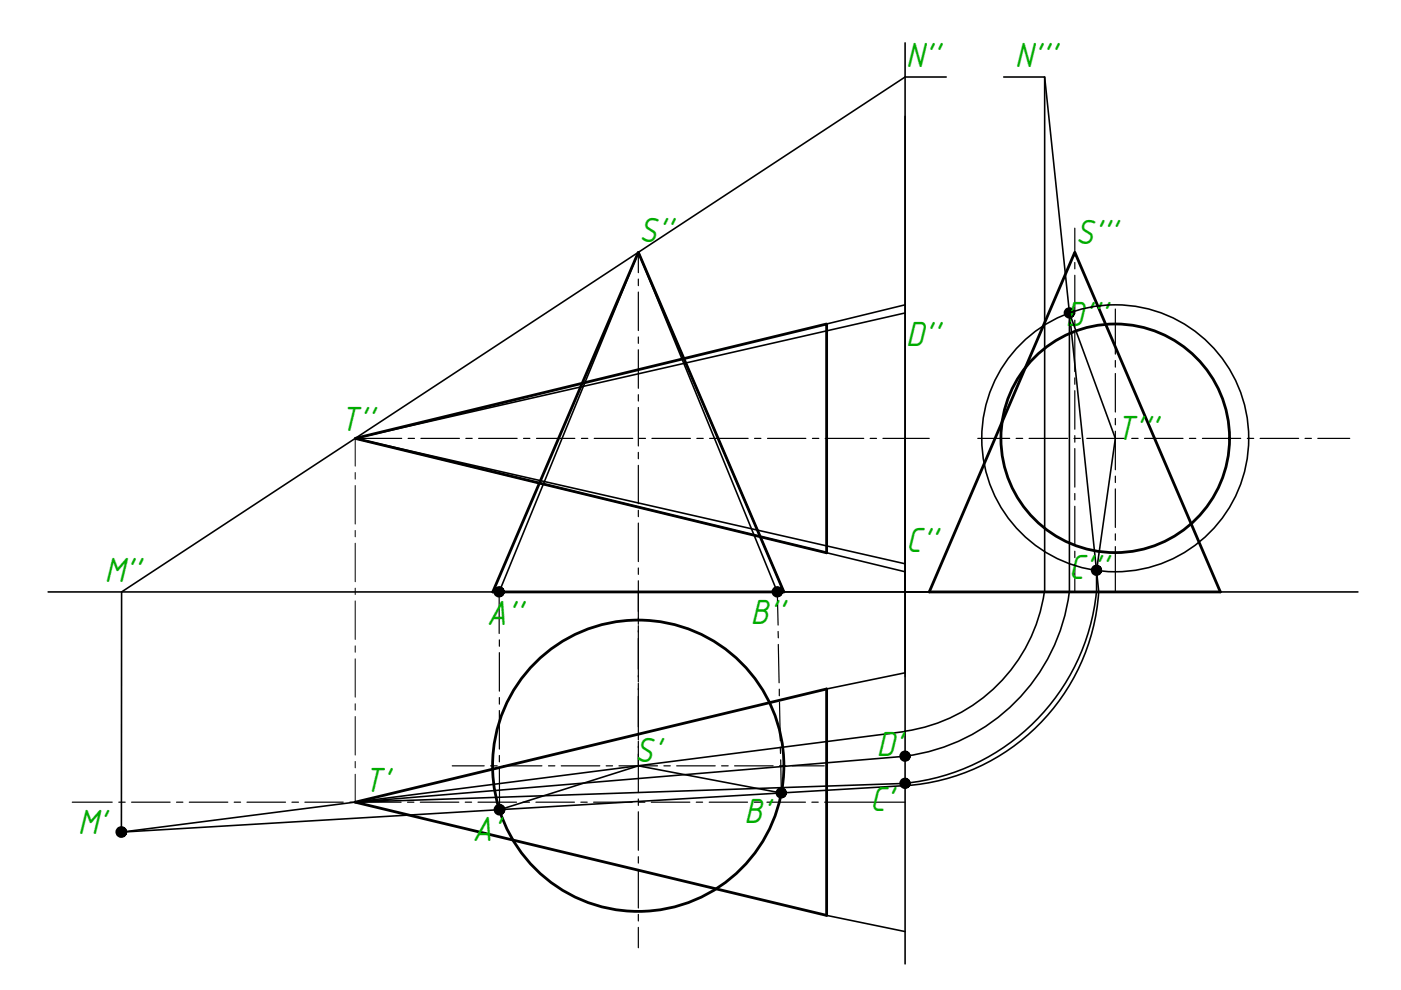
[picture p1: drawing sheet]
<svg xmlns="http://www.w3.org/2000/svg" width="297mm" height="210mm" viewBox="0 0 297 210" stroke-linecap="round" stroke-linejoin="round" font-family="sans-serif">
<!-- layer: 0 -->
<g fill="none" stroke="#000" stroke-width=".34">
<path d="M191.9 9.1v116.4h-181.7M200.6 16.3h-8.7l-166.1 109.2-.1 50.9 166.2-21.3M212.8 16.3h8.7l11.5 109.2a44.2 44.2 0 0 1-41.1 41.1M221.5 16.3v109.2M191.9 24.7v179.7M135.3 53.5l29.5 72M191.9 66.4l-116.6 26.5 116.6 26.6M191.9 64.6l-16.6 4.1M75.3 92.9l116.6 28.3M105.8 125.5l29.5-72 30.9 72M191.9 125.5h96M221.4 125.5a34.9 34.9 0 0 1-29.5 29.5"/>
<path d="M226.7 125.5a40.2 40.2 0 0 1-34.8 34.8l-116.6 9.8 116.6-4M226.7 125.5v-59.1l9.8 26.5-4 28a40.9 40.9 0 0 1-3.2 17.3 45.5 45.5 0 0 1-37.4 27.9M191.9 142.6l-16.6 3.5M165.7 168.1l-30.4-5.7-29.4 9.3M191.9 166.6l-166.2 9.8M175.3 194.1l16.6 3.4"/>
<circle cx="236.5" cy="92.9" r="28.3"/>
</g>
<path d="M166.2 125.5h70.3M191.9 121.2v21.4" fill="none" stroke="#000" stroke-width=".3"/>
<g fill="none" stroke="#000" stroke-width=".59">
<path d="M135.3 53.5l30.9 72h-61.7zM227.9 53.5l30.8 72h-61.7zM75.3 92.9l100-24.2v48.5zM75.3 170.1l100-24v48z"/>
<circle cx="236.5" cy="92.9" r="24.2"/>
<circle cx="135.3" cy="162.4" r="30.9"/>
</g>
<g fill="none" stroke="#000" stroke-width=".25">
<path d="M135.3 53.5v4.3M135.3 59.2v1.4M227.9 48.4v5.9M227.9 55.7v1.3M227.9 58.4v8.1M135.3 61.9v8.2M135.3 71.4v1.4M135.3 74.2v8.1M227.9 67.9v1.3M227.9 70.6v8.2M236.5 65.5v9.6M236.5 76.4v1.4"/>
<path d="M236.5 79.2v8.2M75.3 92.9h9.9M86.5 92.9h1.4M89.2 92.9h8.2M98.8 92.9h1.3M101.5 92.9h8.1M111 92.9h1.4M113.7 92.9h8.2M123.3 92.9h1.3M126 92.9h8.2M135.3 83.7v1.3M135.3 86.4v8.2"/>
<path d="M135.3 95.9v1.4M135.3 98.7v8.1M135.5 92.9h1.4M138.2 92.9h8.2M147.7 92.9h1.4M150.5 92.9h8.1M160 92.9h1.3M162.7 92.9h8.2M172.3 92.9h1.3M175 92.9h8.1M184.5 92.9h1.3M187.2 92.9h9.8"/>
<path d="M207.3 92.9h6.8M215.4 92.9h1.4M218.2 92.9h8.2M227.7 92.9h1.4M227.9 80.1v1.4M227.9 82.8v8.2M227.9 92.4v1.4M227.9 95.1v8.2M230.4 92.9h8.2M236.5 88.7v1.4M236.5 91.4v8.2M239.9 92.9h1.4"/>
<path d="M242.7 92.9h8.1M252.2 92.9h1.3M254.9 92.9h8.2M264.5 92.9h1.3M267.2 92.9h8.1M276.7 92.9h1.3M279.4 92.9h6.8M135.3 108.2v1.3M135.3 110.9v8.2M227.9 104.6v1.4M227.9 107.3v8.2M227.9 116.9v1.3"/>
<path d="M227.9 119.6v5.9M236.5 101v1.3M236.5 103.7v8.1M236.5 113.2v1.3M236.5 115.9v9.6M105.8 125.5v8.8M105.9 135.7v1.3M105.9 138.4v8.1M135.3 120.4v1.4M135.3 123.1v9.3M135.3 132.7v11.9M164.8 125.5l.2 7"/>
<path d="M165 133.9v1.3M165 136.6l.2 8.2M105.9 147.9v1.4M105.9 150.7v8.1M135.3 144.9v12M135.3 157.2v10.8M165.2 146.1v1.4M165.3 148.9l.1 8.1M165.4 158.4l.1 1.4M15.3 170.1h8.5M25.2 170.1h1.3M27.9 170.1h8.2"/>
<path d="M37.4 170.1h1.4M40.1 170.1h8.2M49.7 170.1h1.3M52.4 170.1h8.1M61.9 170.1h1.4M64.6 170.1h8.2M74.2 170.1h1.3M76.9 170.1h8.1M86.4 170.1h1.4M89.1 170.1h8.2M95.9 162.4h6.8M98.6 170.1h1.4"/>
<path d="M101.3 170.1h8.2M104 162.4h1.4M105.9 162.9v8.8M105.9 160.2v1.3M106.8 162.4h8.1M110.9 170.1h1.4M113.6 170.1h8.2M116.3 162.4h1.3M119 162.4h8.2M123.1 170.1h1.4M125.9 170.1h8.1M128.5 162.4h1.4"/>
<path d="M131.2 162.4h8.2M135.3 169.4v1.4M135.3 172.1v8.2M135.4 170.1h1.3M138.1 170.1h8.2M140.8 162.4h1.3M143.5 162.4h8.1M147.6 170.1h1.4M150.4 170.1h8.1M153 162.4h1.4M155.7 162.4h8.2M159.9 170.1h1.3"/>
<path d="M162.6 170.1h8.2M165.3 162.4h1.3M165.5 161.1l.2 7M168 162.4h6.8M172.1 170.1h1.4M174.8 170.1h17.1M135.3 181.6v1.4M135.3 184.3v8.2M135.3 193.9v1.4M135.3 196.6v4.3"/>
</g>
<!-- layer: 0 -->
<path d="M191.9 125.5v18" fill="none" stroke="#000" stroke-width=".25"/>
<g fill="none" stroke="#000" stroke-width=".21">
<path d="M75.3 92.9v5.9M75.3 100.2v1.4M75.3 102.9v8.2M75.3 112.5v1.3M75.3 115.2v8.1M75.3 124.7v1.4M75.3 127.4v8.2M75.3 136.9v1.4M75.3 139.7v8.1M75.3 149.2v1.4M75.3 151.9v8.2M75.3 161.4v1.4"/>
<path d="M75.3 164.2v5.9"/>
</g>
<!-- layer: 0 -->
<circle cx="25.7" cy="176.4" r=".17" fill="#000"/>
<g fill="none" stroke="#000" stroke-width="2.1">
<circle cx="226.7" cy="66.3" r=".15"/>
<circle cx="105.8" cy="125.5" r=".15"/>
<circle cx="164.8" cy="125.5" r=".15"/>
<circle cx="232.5" cy="120.9" r=".15"/>
<circle cx="25.7" cy="176.4" r=".19"/>
<circle cx="105.9" cy="171.7" r=".19"/>
<circle cx="165.6" cy="168.1" r=".15"/>
<circle cx="191.9" cy="160.3" r=".15"/>
<circle cx="191.9" cy="166.1" r=".15"/>
</g>
<g font-size="8" fill="#00ad00">
<text x="192.1" y="14.2">N''</text>
<text x="215.2" y="14.2">N'''</text>
<text x="135.5" y="51.4">S''</text>
<text x="228" y="51.8">S'''</text>
<text x="225.9" y="69.1">D'''</text>
<text x="192.1" y="73.3">D''</text>
<text x="72.1" y="91.5">T''</text>
<text x="236.6" y="93.4">T'''</text>
<text x="192.1" y="117.1">C''</text>
<text x="22.1" y="123.4">M''</text>
<text x="226.6" y="122.8">C'''</text>
<text x="103.2" y="132.5">A''</text>
<text x="159.1" y="132.3">B''</text>
<text x="134.6" y="161.5">S'</text>
<text x="185.8" y="160.3">D'</text>
<text x="77.1" y="167.9">T'</text>
<text x="184.4" y="172">C'</text>
<text x="16.5" y="176.8">M'</text>
<text x="100.1" y="178.3">A'</text>
<text x="157.8" y="174.4">B'</text>
</g>
</svg>
